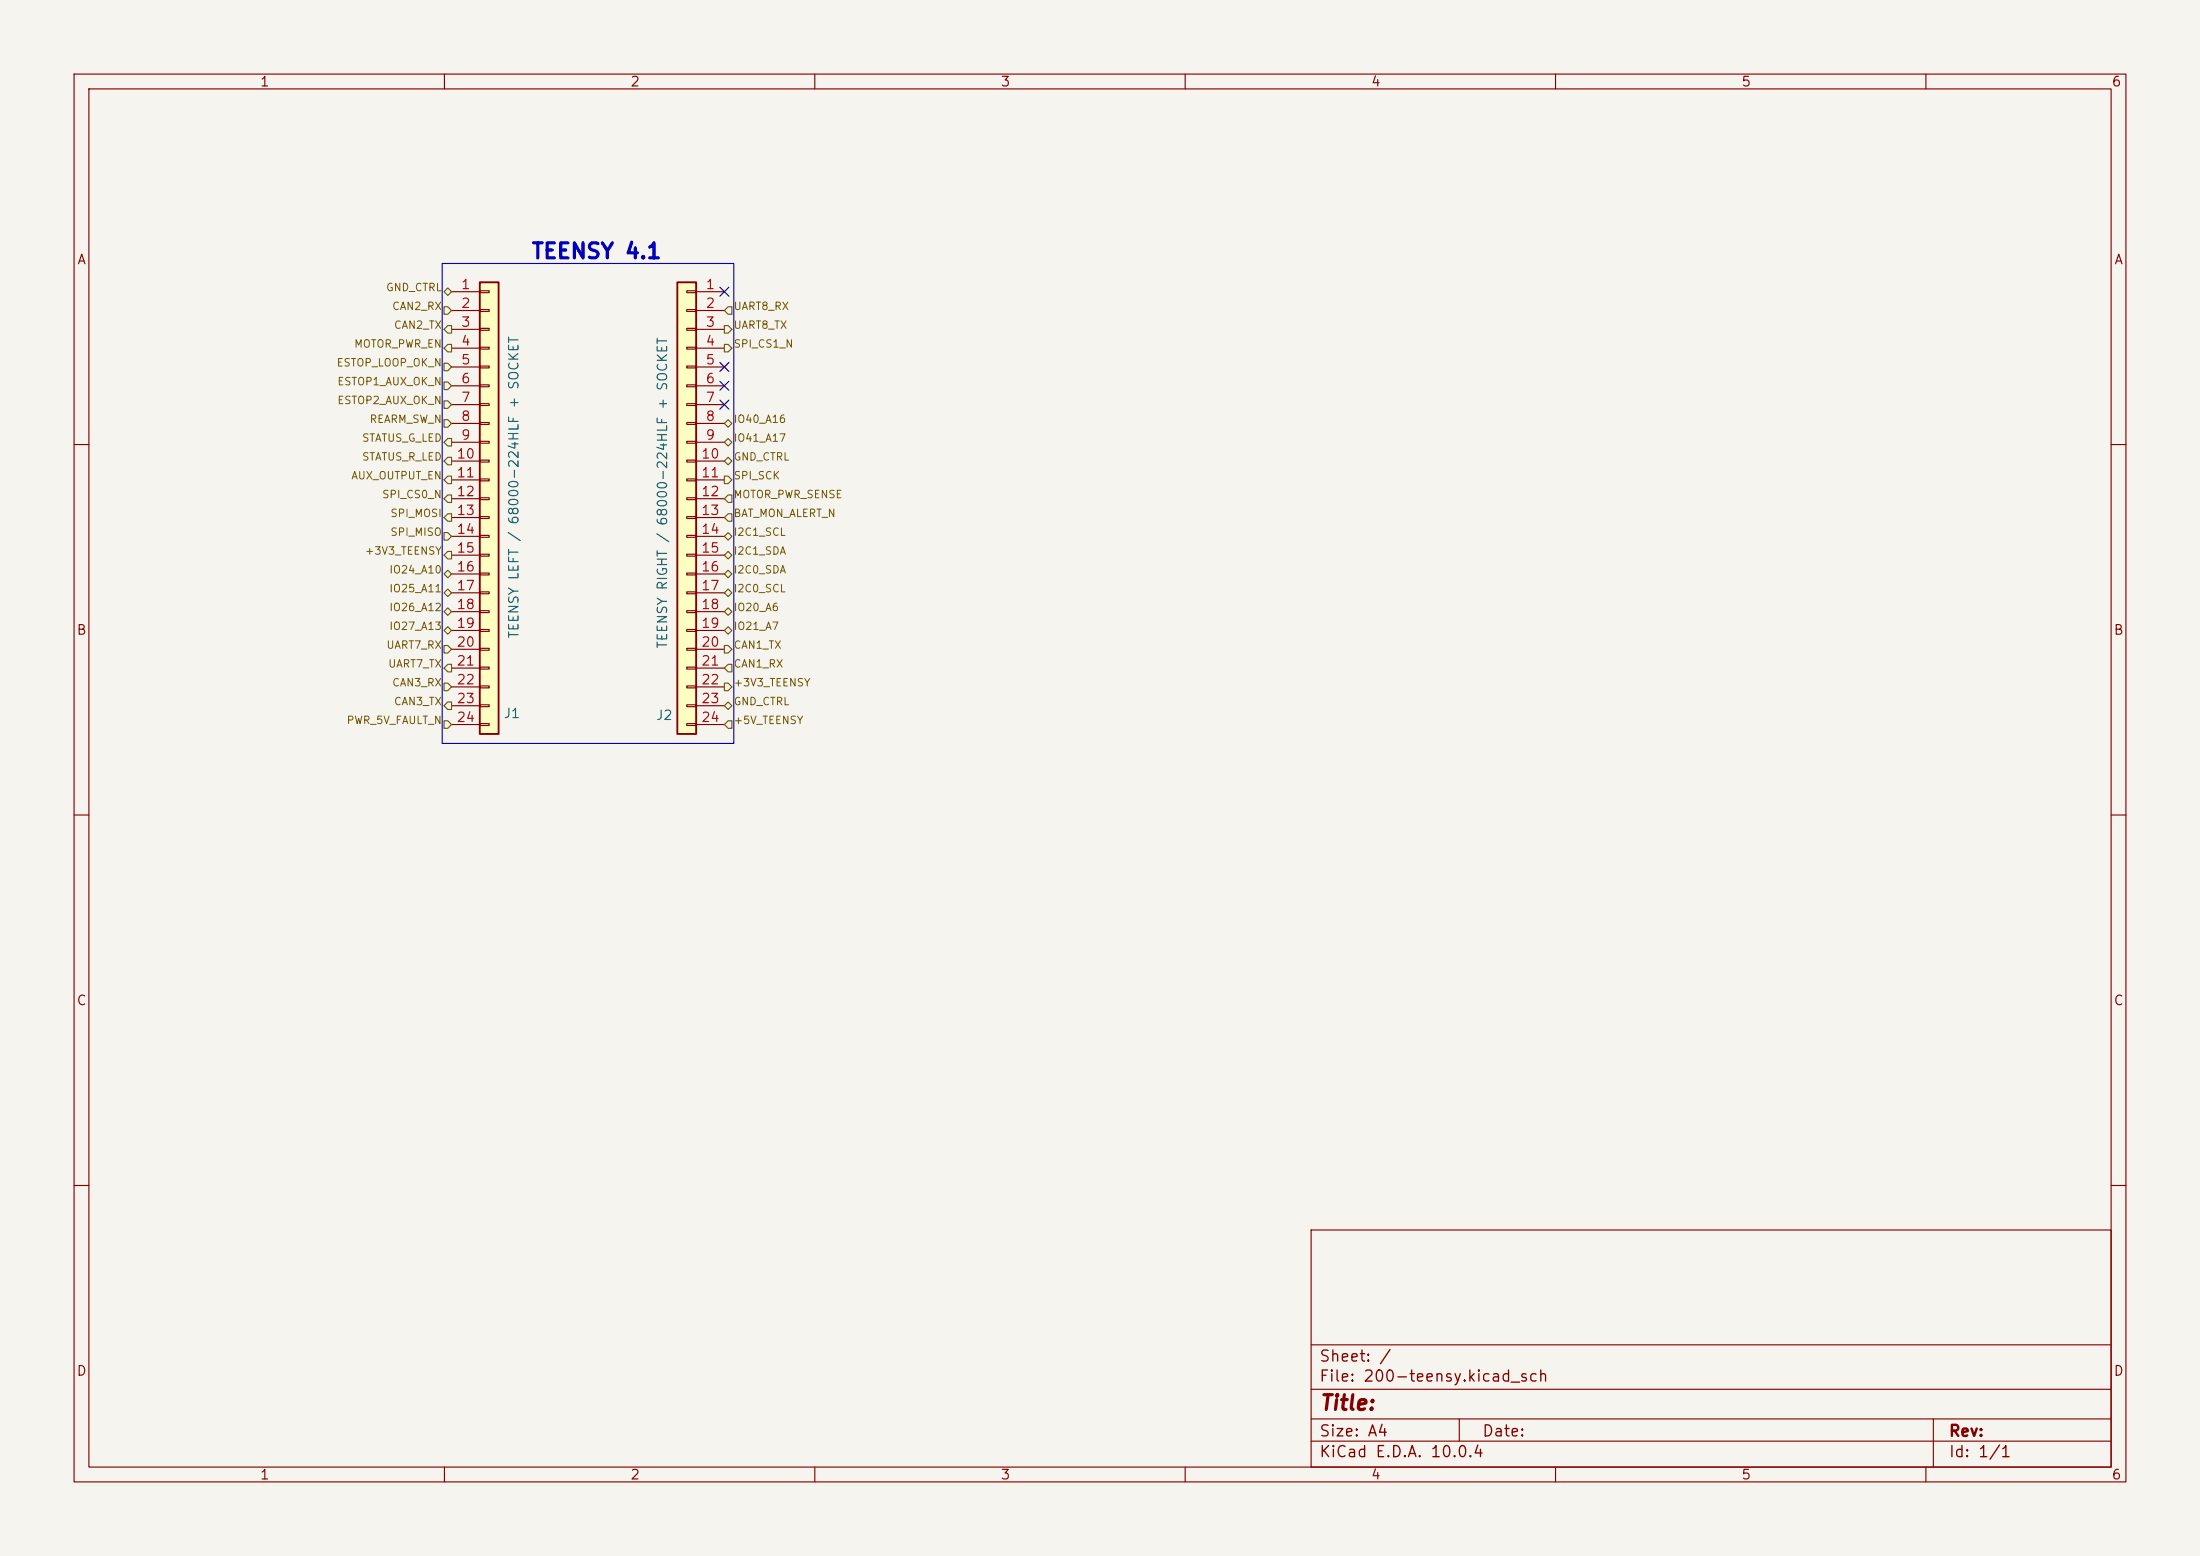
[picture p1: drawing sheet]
<svg xmlns="http://www.w3.org/2000/svg" width="297mm" height="210mm" viewBox="0 0 297 210" stroke-linecap="round" stroke-linejoin="round" font-family="sans-serif">
<path d="M0 0h297v210h-297z" fill="#f5f4ef" stroke="#f5f4ef" stroke-width=".14"/>
<g fill="none" stroke="#840000" stroke-width=".15">
<path d="M10 10h277v190h-277zM12 12h273v186h-273zM60 10v2M110 10v2M160 10v2M210 10v2M260 10v2M10 60h2M285 60h2M10 110h2M285 110h2M10 160h2"/>
<path d="M177 166h108v32h-108zM285 160h2M60 198v2M110 198v2M160 198v2M177 194.5h108M177 191.5h108M177 187.5h108M177 181.5h108M197 191.5v3M210 198v2M260 198v2"/>
<path d="M261 191.5v6.5"/>
</g>
<path d="M91.4 38.1h2.6v61h-2.6z" fill="#ffffc2"/>
<path d="M91.4 38.1h2.6v61h-2.6z" fill="none" stroke="#840000" stroke-width=".25"/>
<g fill="none" stroke="#840000" stroke-width=".15">
<path d="M92.7 39.2h1.3v.3h-1.3zM94 39.4h3.8M92.7 41.8h1.3v.2h-1.3zM92.7 44.3h1.3v.3h-1.3zM92.7 46.9h1.3v.2h-1.3zM92.7 49.4h1.3v.3h-1.3zM92.7 51.9h1.3v.3h-1.3zM92.7 54.5h1.3v.2h-1.3zM92.7 57h1.3v.3h-1.3zM92.7 59.6h1.3v.2h-1.3zM94 41.9h3.8M94 44.5h3.8"/>
<path d="M94 47h3.8M94 49.5h3.8M94 52.1h3.8M94 54.6h3.8M94 57.2h3.8M94 59.7h3.8M92.7 62.1h1.3v.3h-1.3zM92.7 64.6h1.3v.3h-1.3zM92.7 67.2h1.3v.2h-1.3zM92.7 69.7h1.3v.3h-1.3zM92.7 72.3h1.3v.2h-1.3zM92.7 74.8h1.3v.3h-1.3z"/>
<path d="M92.7 77.3h1.3v.3h-1.3zM92.7 79.9h1.3v.2h-1.3zM94 62.2h3.8M94 64.8h3.8M94 67.3h3.8M94 69.9h3.8M94 72.4h3.8M94 74.9h3.8M94 77.5h3.8M92.7 82.4h1.3v.3h-1.3zM92.7 85h1.3v.2h-1.3zM92.7 87.5h1.3v.3h-1.3z"/>
<path d="M92.7 90h1.3v.3h-1.3zM92.7 92.6h1.3v.2h-1.3zM92.7 95.1h1.3v.3h-1.3zM92.7 97.7h1.3v.2h-1.3zM94 80h3.8M94 82.6h3.8M94 85.1h3.8M94 87.6h3.8M94 90.2h3.8M94 92.7h3.8M94 95.3h3.8M94 97.8h3.8"/>
</g>
<path d="M64.8 38.1h2.5v61h-2.5z" fill="#ffffc2"/>
<path d="M64.8 38.1h2.5v61h-2.5z" fill="none" stroke="#840000" stroke-width=".25"/>
<g fill="none" stroke="#840000" stroke-width=".15">
<path d="M61 39.4h3.8M64.8 39.2h1.2v.3h-1.2zM61 41.9h3.8M61 44.5h3.8M61 47h3.8M61 49.5h3.8M61 52.1h3.8M61 54.6h3.8M61 57.2h3.8M61 59.7h3.8M64.8 41.8h1.2v.2h-1.2zM64.8 44.3h1.2v.3h-1.2z"/>
<path d="M64.8 46.9h1.2v.2h-1.2zM64.8 49.4h1.2v.3h-1.2zM64.8 51.9h1.2v.3h-1.2zM64.8 54.5h1.2v.2h-1.2zM64.8 57h1.2v.3h-1.2zM64.8 59.6h1.2v.2h-1.2zM61 62.2h3.8M61 64.8h3.8M61 67.3h3.8M61 69.9h3.8M61 72.4h3.8M61 74.9h3.8"/>
<path d="M61 77.5h3.8M64.8 62.1h1.2v.3h-1.2zM64.8 64.6h1.2v.3h-1.2zM64.8 67.2h1.2v.2h-1.2zM64.8 69.7h1.2v.3h-1.2zM64.8 72.3h1.2v.2h-1.2zM64.8 74.8h1.2v.3h-1.2zM64.8 77.3h1.2v.3h-1.2zM64.8 79.9h1.2v.2h-1.2zM61 80h3.8M61 82.6h3.8M61 85.1h3.8"/>
<path d="M61 87.6h3.8M61 90.2h3.8M61 92.7h3.8M61 95.3h3.8M61 97.8h3.8M64.8 82.4h1.2v.3h-1.2zM64.8 85h1.2v.2h-1.2zM64.8 87.5h1.2v.3h-1.2zM64.8 90h1.2v.3h-1.2zM64.8 92.6h1.2v.2h-1.2zM64.8 95.1h1.2v.3h-1.2zM64.8 97.7h1.2v.2h-1.2z"/>
</g>
<g fill="none" stroke="#725600" stroke-width=".15">
<path d="M59.9 39.4l.6-.5 .5 .5-.5 .5zM59.9 56.6h.6l.5 .6-.5 .5h-.6zM59.9 49h.6l.5 .5-.5 .5h-.6zM59.9 51.6h.6l.5 .5-.5 .5h-.6zM59.9 54.1h.6l.5 .5-.5 .5h-.6zM59.9 59.7l.6-.5h.5v1h-.5zM59.9 41.4h.6l.5 .5-.5 .5h-.6zM60.5 43.9h.5v1.1h-.5l-.6-.5zM60.5 46.5h.5v1h-.5l-.6-.5zM97.8 43.9h.5l.5 .6-.5 .5h-.5zM97.8 46.5h.5l.5 .5-.5 .5h-.5zM97.8 57.2l.5-.6 .5 .6-.5 .5z"/>
<path d="M97.8 59.7l.5-.5 .5 .5-.5 .5zM98.3 41.4h.5v1h-.5l-.5-.5zM59.9 71.9h.6l.5 .5-.5 .5h-.6zM59.9 77.5l.6-.5 .5 .5-.5 .5zM60.5 61.7h.5v1h-.5l-.6-.5zM60.5 64.3h.5v1h-.5l-.6-.5zM60.5 66.8h.5v1h-.5l-.6-.5zM60.5 69.3h.5v1.1h-.5l-.6-.5zM60.5 74.4h.5v1h-.5l-.6-.5zM97.8 62.2l.5-.5 .5 .5-.5 .5zM97.8 64.3h.5l.5 .5-.5 .5h-.5zM97.8 72.4l.5-.5 .5 .5-.5 .5z"/>
<path d="M97.8 74.9l.5-.5 .5 .5-.5 .5zM97.8 77.5l.5-.5 .5 .5-.5 .5zM98.3 66.8h.5v1h-.5l-.5-.5zM98.3 69.3h.5v1.1h-.5l-.5-.5zM59.9 92.2h.6l.5 .5-.5 .5h-.6zM59.9 80l.6-.5 .5 .5-.5 .5zM59.9 82.6l.6-.6 .5 .6-.5 .5zM59.9 85.1l.6-.5 .5 .5-.5 .5zM59.9 87.1h.6l.5 .5-.5 .5h-.6zM59.9 97.3h.6l.5 .5-.5 .5h-.6zM60.5 94.7h.5v1.1h-.5l-.6-.5zM60.5 89.7h.5v1h-.5l-.6-.5z"/>
<path d="M97.8 92.2h.5l.5 .5-.5 .5h-.5zM97.8 95.3l.5-.6 .5 .6-.5 .5zM97.8 80l.5-.5 .5 .5-.5 .5zM97.8 82.6l.5-.6 .5 .6-.5 .5zM97.8 85.1l.5-.5 .5 .5-.5 .5zM97.8 87.1h.5l.5 .5-.5 .5h-.5zM98.3 89.7h.5v1h-.5l-.5-.5zM98.3 97.3h.5v1h-.5l-.5-.5z"/>
</g>
<path d="M97.2 38.8l1.2 1.2M98.4 38.8l-1.2 1.2M97.2 48.9l1.2 1.2M97.2 54l1.2 1.2M97.2 51.5l1.2 1.2M98.4 48.9l-1.2 1.2M98.4 54l-1.2 1.2M98.4 51.5l-1.2 1.2" fill="none" stroke="#000084" stroke-width=".15"/>
<path d="M59.7 35.6h39.4v64.7h-39.4z" fill="none" stroke="#0000c2" stroke-width=".15"/>
<text font-size="2" fill="#0000c2" x="71.6" y="35.4">TEENSY 4.1</text>
<text font-size="2" fill="#840000" x="178" y="190.8">Title:</text>
<g font-size="1.5" fill="#840000">
<text x="178" y="184.2">Sheet: /</text>
<text x="178" y="186.9">File: 200-teensy.kicad_sch</text>
<text x="178" y="197.1">KiCad E.D.A. 10.0.4</text>
<text x="178" y="194.3">Size: A4</text>
<text x="200" y="194.3">Date:</text>
<text x="263" y="194.3">Rev:</text>
<text x="263" y="197.1">Id: 1/1</text>
</g>
<g font-size="1.3" fill="#840000">
<text x="35" y="12">1</text>
<text x="85" y="12">2</text>
<text x="135" y="12">3</text>
<text x="185" y="12">4</text>
<text x="235" y="12">5</text>
<text x="285" y="12">6</text>
<text x="10.3" y="36">A</text>
<text x="285.3" y="36">A</text>
<text x="10.3" y="86">B</text>
<text x="285.3" y="86">B</text>
<text x="10.3" y="136">C</text>
<text x="285.3" y="136">C</text>
<text x="10.3" y="186">D</text>
<text x="285.3" y="186">D</text>
<text x="35" y="200">1</text>
<text x="85" y="200">2</text>
<text x="135" y="200">3</text>
<text x="185" y="200">4</text>
<text x="235" y="200">5</text>
<text x="285" y="200">6</text>
</g>
<g font-size="1.3" fill="#a90000">
<text x="62.2" y="39.3">1</text>
<text x="62.2" y="41.9">2</text>
<text x="95.2" y="39.3">1</text>
<text x="95.2" y="41.9">2</text>
<text x="62.2" y="44.4">3</text>
<text x="62.2" y="47">4</text>
<text x="95.2" y="44.4">3</text>
<text x="95.2" y="47">4</text>
<text x="62.2" y="49.5">5</text>
<text x="62.2" y="52">6</text>
<text x="95.2" y="49.5">5</text>
<text x="95.2" y="52">6</text>
<text x="62.2" y="54.6">7</text>
<text x="62.2" y="57.1">8</text>
<text x="62.2" y="59.7">9</text>
<text x="95.2" y="54.6">7</text>
<text x="95.2" y="57.1">8</text>
<text x="95.2" y="59.7">9</text>
<text x="61.6" y="62.2">10</text>
<text x="61.6" y="64.7">11</text>
<text x="94.6" y="62.2">10</text>
<text x="94.6" y="64.7">11</text>
<text x="61.6" y="67.3">12</text>
<text x="61.6" y="69.8">13</text>
<text x="94.6" y="67.3">12</text>
<text x="94.6" y="69.8">13</text>
<text x="61.6" y="72.4">14</text>
<text x="61.6" y="74.9">15</text>
<text x="61.6" y="77.4">16</text>
<text x="94.6" y="72.4">14</text>
<text x="94.6" y="74.9">15</text>
<text x="94.6" y="77.4">16</text>
<text x="61.6" y="80">17</text>
<text x="61.6" y="82.5">18</text>
<text x="94.6" y="80">17</text>
<text x="94.6" y="82.5">18</text>
<text x="61.6" y="85.1">19</text>
<text x="61.6" y="87.6">20</text>
<text x="94.6" y="85.1">19</text>
<text x="94.6" y="87.6">20</text>
<text x="61.6" y="90.1">21</text>
<text x="61.6" y="92.7">22</text>
<text x="61.6" y="95.2">23</text>
<text x="94.6" y="90.1">21</text>
<text x="94.6" y="92.7">22</text>
<text x="94.6" y="95.2">23</text>
<text x="61.6" y="97.8">24</text>
<text x="94.6" y="97.8">24</text>
</g>
<g font-size="1.3" fill="#006464">
<text x="70.3" y="86.3" transform="rotate(-90 70.3 86.3)">TEENSY LEFT / 68000-224HLF + SOCKET</text>
<text x="90.4" y="87.6" transform="rotate(-90 90.4 87.6)">TEENSY RIGHT / 68000-224HLF + SOCKET</text>
<text x="67.9" y="97.2">J1</text>
<text x="88.5" y="97.5">J2</text>
</g>
<g font-size="1" fill="#725600">
<text x="52" y="39.6">GND_CTRL</text>
<text x="47.7" y="47.2">MOTOR_PWR_EN</text>
<text x="52.9" y="42.1">CAN2_RX</text>
<text x="53.1" y="44.6">CAN2_TX</text>
<text x="99" y="42.1">UART8_RX</text>
<text x="99" y="44.6">UART8_TX</text>
<text x="99" y="47.2">SPI_CS1_N</text>
<text x="45.4" y="49.7">ESTOP_LOOP_OK_N</text>
<text x="45.5" y="52.3">ESTOP1_AUX_OK_N</text>
<text x="45.5" y="54.8">ESTOP2_AUX_OK_N</text>
<text x="48.8" y="59.9">STATUS_G_LED</text>
<text x="49.8" y="57.3">REARM_SW_N</text>
<text x="99" y="57.3">IO40_A16</text>
<text x="99" y="59.9">IO41_A17</text>
<text x="47.3" y="65">AUX_OUTPUT_EN</text>
<text x="48.8" y="62.4">STATUS_R_LED</text>
<text x="99" y="62.4">GND_CTRL</text>
<text x="99" y="65">SPI_SCK</text>
<text x="51.5" y="67.5">SPI_CS0_N</text>
<text x="52.6" y="70">SPI_MOSI</text>
<text x="99" y="67.5">MOTOR_PWR_SENSE</text>
<text x="99" y="70">BAT_MON_ALERT_N</text>
<text x="49.2" y="75.1">+3V3_TEENSY</text>
<text x="52.5" y="77.7">IO24_A10</text>
<text x="52.6" y="72.6">SPI_MISO</text>
<text x="99" y="72.6">I2C1_SCL</text>
<text x="99" y="75.1">I2C1_SDA</text>
<text x="99" y="77.7">I2C0_SDA</text>
<text x="52.5" y="80.2">IO25_A11</text>
<text x="52.5" y="82.7">IO26_A12</text>
<text x="99" y="80.2">I2C0_SCL</text>
<text x="99" y="82.7">IO20_A6</text>
<text x="52.1" y="87.8">UART7_RX</text>
<text x="52.5" y="85.3">IO27_A13</text>
<text x="99" y="85.3">IO21_A7</text>
<text x="99" y="87.8">CAN1_TX</text>
<text x="52.3" y="90.4">UART7_TX</text>
<text x="52.9" y="92.9">CAN3_RX</text>
<text x="53.1" y="95.4">CAN3_TX</text>
<text x="99" y="90.4">CAN1_RX</text>
<text x="99" y="92.9">+3V3_TEENSY</text>
<text x="99" y="95.4">GND_CTRL</text>
<text x="46.7" y="98">PWR_5V_FAULT_N</text>
<text x="99" y="98">+5V_TEENSY</text>
</g>
</svg>
